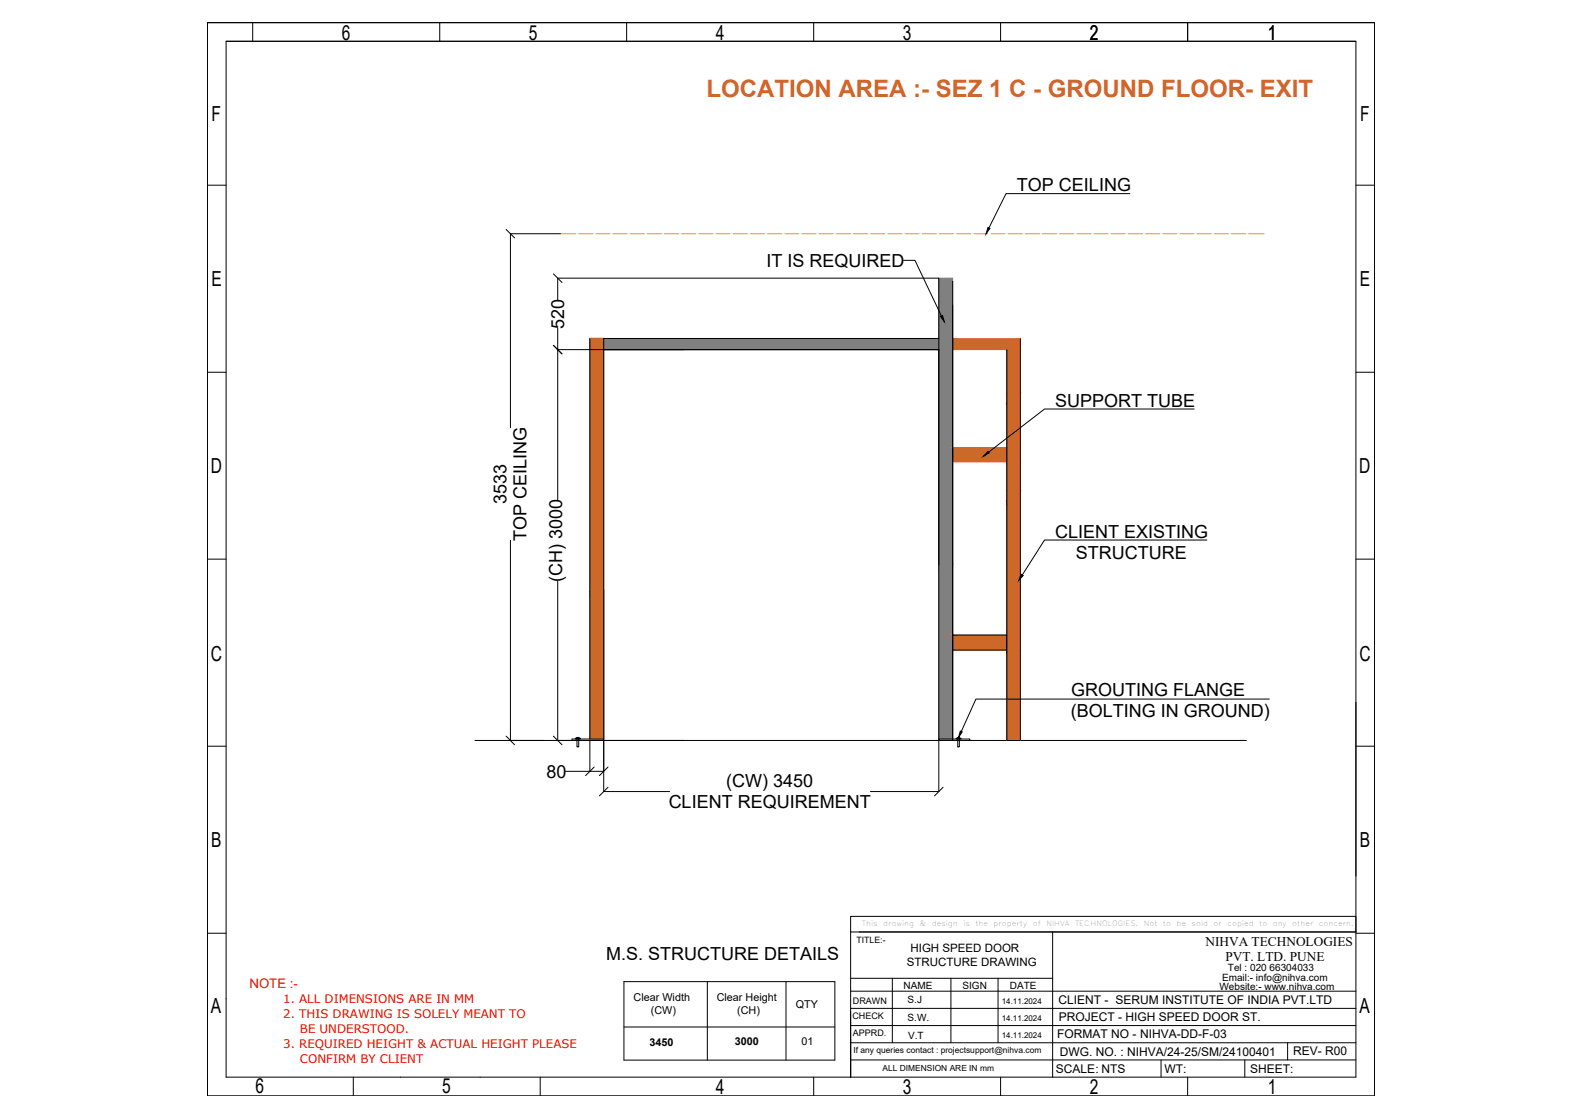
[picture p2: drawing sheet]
<svg xmlns="http://www.w3.org/2000/svg" width="420mm" height="297mm" viewBox="0 0 420 297" stroke-linecap="round" stroke-linejoin="round" font-family="sans-serif">
<!-- layer: 0 -->
<g fill="none" stroke="#000" stroke-width=".27">
<path d="M55.2 6h310.3v285.4h-310.3zM55.2 6h310.3M60.1 11h300.5v275.4h-300.5zM60.1 11h300.5M67.2 6v5M116.9 6v5M166.6 6v5M216.4 6v5M266.1 6v5M315.8 6v5M55.2 49.2h4.9M300.5 51.5h-33l-4.5 9.1"/>
<path d="M360.6 49.2h4.9M134.6 61l2.2 2.3M135.7 62.2h13.3M135.7 62.2v51.6M147.2 72.8l2.3 2.3M148.3 79.7v-5.7h101.4v136.5h-18.2M240.3 69.2h3l7 14.8M253.3 74.8v122.1M55.2 99h4.9M147.2 91.8l2.3 2.3M148.3 93h.1M148.3 93h101.4"/>
<path d="M148.3 87.3v45.6M156.9 90.1v106.4M249.7 90h-89.2v120.5h17.6M271.3 90.1v106.8h-3.6v-103.9M360.6 99h4.9M253.3 119v3.8M317.6 108.8h-39.8l-14.9 11.4M55.2 148.7h4.9M135.7 143.7v53.2M148.3 154.5v42.4M320.9 143.6h-43.1l-6 9.3M360.6 148.7h4.9"/>
<path d="M253.3 168.9h14.4v4h-14.4zM55.2 198.4h4.9M126.3 196.9h205.1M134.6 195.8l2.2 2.2M147.2 195.8l2.3 2.2M153.3 196.2h.7l-.3 .1h.2v2.3h-.5v-2.3h.3zM153.3 196.3h-.3v.2h1.4v-.2h-.4M153.7 196.5h6.8v8.6h-3.6v-8.2M153.9 196.5h-1.8v.4M249.7 196.9v-.4h8.2v.4M254.6 196.2h.6l-.3 .1h.2v2.3h-.4v-2.3h.2zM254.6 196.3h-.4v.2h1.4v-.2h-.4"/>
<path d="M337.5 185.9h-78l-3.9 8.6M360.6 186.7v46.3M360.6 198.4h4.9M150.4 205.1h6.5M158 204l-2.3 2.3M161.7 209.4l-2.3 2.2M161.7 204l-2.3 2.3M250.8 209.4l-2.3 2.2M55.2 248.2h4.9M226.2 243.7h134.4v4.1h-134.4zM226.2 247.8v38.6M228.5 247.8h132.1"/>
<path d="M279.9 247.8v38.6M360.6 248.2h4.9M60.1 265.6h.1M165.9 261h56.1v20.9h-56.1zM165.9 273.1h56.1M188.1 261v20.9M209 261v20.9M226.2 277.3h134.4M226.2 272.7h134.4M226.2 268.2h134.4M226.2 263.6h134.4M226.2 260.2h53.7"/>
<path d="M237.3 260.2v17.1M252.9 260.2v17.1M265.4 260.2v17.1M342.4 277.3v4.6M55.2 286.4v5M94 286.4v5M106.5 286.4v.1M127.7 286.4v.1M143.7 286.4v5M216.4 286.4v5M226.2 281.9h134.4M266.1 286.4v5"/>
<path d="M308.8 281.9v4.5M315.8 286.4v5M331 281.9v4.5"/>
</g>
<g fill="#808080" stroke="#808080" stroke-width=".27">
<path d="M160.5 90l89.2 3v-3zM160.5 90l89.2 3h-89.2z"/>
<path d="M249.7 74l3.6 76.3v-76.3zM249.7 74l3.6 76.3h-3.6z"/>
<path d="M249.7 150.3l3.6 46.2v-46.2zM249.7 150.3l3.6 46.2h-3.6z"/>
</g>
<g fill="#cd6928" stroke="#cd6928" stroke-width=".27">
<path d="M267.7 93h3.6v11.6z"/>
<path d="M267.7 122.8h3.6v7.7z"/>
<path d="M156.9 89.9l3.6 67.5v-67.5zM156.9 89.9l3.6 67.5h-3.6z"/>
<path d="M156.9 157.4l3.6 39.1v-39.1zM156.9 157.4l3.6 39.1h-3.6z"/>
<path d="M253.3 90.1l18 2.9v-2.9zM253.3 90.1l18 2.9h-18z"/>
<path d="M267.7 93v11.6h3.6zM267.7 104.6h3.6l-3.6 2.6zM267.7 107.2h3.6v-2.6z"/>
<path d="M267.7 107.2l3.6 11.8v-11.8zM267.7 107.2l3.6 11.8h-3.6z"/>
<path d="M267.7 119l3.6 3.8v-3.8zM267.7 119l3.6 3.8h-3.6z"/>
<path d="M253.3 119l14.4 3.8v-3.8zM253.3 119l14.4 3.8h-14.4z"/>
<path d="M267.7 122.8v7.7h3.6zM267.7 130.5h3.6l-3.6 2.7zM267.7 133.2h3.6v-2.7z"/>
<path d="M267.7 133.2l3.6 35.7v-35.7zM267.7 133.2l3.6 35.7h-3.6z"/>
<path d="M267.7 168.9l3.6 4v-4zM267.7 168.9l3.6 4h-3.6z"/>
<path d="M253.3 168.9l14.4 4v-4zM253.3 168.9l14.4 4h-14.4z"/>
<path d="M267.7 172.9l3.6 24v-24zM267.7 172.9l3.6 24h-3.6z"/>
</g>
<path d="M262.7 60.5l.5 .2-1 1.5zM250.1 84.1l.5-.2 .5 1.6zM262.7 120l.4 .5-1.6 .8zM271.6 152.8l.5 .2-1.2 1.4zM255.4 194.4l.5 .2-1 1.5z" fill="#000" stroke="#000" stroke-width=".27"/>
<g fill="none" stroke="#ff7f00" stroke-width=".27">
<path d="M149 62.2h4M153.9 62.2h3.7M158.5 62.2h3.7M163 62.2h3.7M167.6 62.2h3.7M172.2 62.2h3.7M176.8 62.2h3.6M181.3 62.2h3.7M185.9 62.2h3.6M190.5 62.2h3.6M195 62.2h3.7M199.6 62.2h3.7"/>
<path d="M204.2 62.2h3.6M208.8 62.2h3.6M213.3 62.2h3.7M217.9 62.2h3.6M222.4 62.2h3.7M227 62.2h3.7M231.6 62.2h3.6M236.1 62.2h3.7M240.7 62.2h3.7M245.3 62.2h3.6M249.9 62.2h3.6M254.4 62.2h3.7"/>
<path d="M259 62.2h3.7M263.6 62.2h3.6M268.1 62.2h3.7M272.7 62.2h3.7M277.3 62.2h3.6M281.8 62.2h3.7M286.4 62.2h3.6M291 62.2h3.6M295.5 62.2h3.7M300.1 62.2h3.7M304.7 62.2h3.6M309.3 62.2h3.6"/>
<path d="M313.8 62.2h3.7M318.4 62.2h3.6M322.9 62.2h3.7M327.5 62.2h3.7M332.1 62.2h4"/>
</g>
<text font-size="6.4" fill="#cd6928" x="187.8" y="25.8">LOCATION AREA :- SEZ 1 C - GROUND FLOOR- EXIT</text>
<g font-size="5.5">
<text x="90.9" y="10.6">6</text>
<text x="140.6" y="10.5">5</text>
<text x="190.4" y="10.5">4</text>
<text x="240" y="10.6">3</text>
<text x="289.8" y="10.6">2</text>
<text x="337.2" y="10.6">1</text>
<text x="56.3" y="32.1">F</text>
<text x="361.7" y="32.1">F</text>
<text x="56.2" y="76.2">E</text>
<text x="361.6" y="76.2">E</text>
<text x="56.1" y="125.8">D</text>
<text x="361.5" y="125.8">D</text>
<text x="56.1" y="175.7">C</text>
<text x="361.5" y="175.7">C</text>
<text x="56.2" y="225.3">B</text>
<text x="361.6" y="225.3">B</text>
<text x="56.1" y="269.3">A</text>
<text x="361.5" y="269.3">A</text>
<text x="67.9" y="290.8">6</text>
<text x="117.6" y="290.8">5</text>
<text x="190.4" y="290.9">4</text>
<text x="240" y="290.9">3</text>
<text x="289.8" y="290.9">2</text>
<text x="337.2" y="290.9">1</text>
</g>
<g font-size="4.8">
<text x="270.4" y="50.9">TOP CEILING</text>
<text x="203.8" y="70.9">IT IS REQUIRED</text>
<text x="150" y="87.5" transform="rotate(-90 150 87.5)">520</text>
<text x="280.6" y="108.1">SUPPORT TUBE</text>
<text x="134.7" y="134" transform="rotate(-90 134.7 134)">3533</text>
<text x="140.1" y="143.8" transform="rotate(-90 140.1 143.8)">TOP CEILING</text>
<text x="280.6" y="143">CLIENT EXISTING</text>
<text x="286.1" y="148.7">STRUCTURE</text>
<text x="149.5" y="154.8" transform="rotate(-90 149.5 154.8)">(CH) 3000</text>
<text x="284.8" y="185">GROUTING FLANGE</text>
<text x="284.8" y="190.7">(BOLTING IN GROUND)</text>
<text x="145.3" y="206.8">80</text>
<text x="193.1" y="209.4">(CW) 3450</text>
<text x="177.8" y="214.8">CLIENT REQUIREMENT</text>
<text x="161.2" y="255.3">M.S. STRUCTURE DETAILS</text>
</g>
<g font-size="3.5">
<text x="320.6" y="251.5">NIHVA TECHNOLOGIES</text>
<text x="325.9" y="255.5">PVT. LTD. PUNE</text>
</g>
<text font-size="3.5" fill="#f00" x="66.4" y="262.9">NOTE :-</text>
<g font-size="3.2">
<text x="281.5" y="267">CLIENT - SERUM INSTITUTE OF INDIA PVT.LTD</text>
<text x="281.6" y="271.5">PROJECT - HIGH SPEED DOOR ST.</text>
<text x="281.1" y="276.1">FORMAT NO - NIHVA-DD-F-03</text>
<text x="281.8" y="280.9">DWG. NO. : NIHVA/24-25/SM/24100401</text>
<text x="343.9" y="280.6">REV- R00</text>
<text x="280.8" y="285.3">SCALE: NTS</text>
<text x="309.6" y="285.2">WT:</text>
<text x="332.4" y="285.3">SHEET:</text>
</g>
<g font-size="3.1">
<text x="241.1" y="256.8">STRUCTURE DRAWING</text>
<text x="242.1" y="253.1">HIGH SPEED DOOR</text>
</g>
<g font-size="3.1" fill="#f00">
<text x="75.3" y="266.8">1. ALL DIMENSIONS ARE IN MM</text>
<text x="75.3" y="270.8">2. THIS DRAWING IS SOLELY MEANT TO</text>
<text x="79.8" y="274.7">BE UNDERSTOOD.</text>
<text x="75.3" y="278.7">3. REQUIRED HEIGHT &amp; ACTUAL HEIGHT PLEASE</text>
<text x="79.8" y="282.8">CONFIRM BY CLIENT</text>
</g>
<g font-size="2.9">
<text x="168.5" y="266.1">Clear Width</text>
<text x="173.1" y="269.6">(CW)</text>
<text x="190.6" y="266.1">Clear Height</text>
<text x="196.1" y="269.6">(CH)</text>
<text x="211.6" y="268">QTY</text>
<text x="172.7" y="278.1">3450</text>
<text x="195.4" y="277.9">3000</text>
<text x="213.2" y="277.9">01</text>
</g>
<g font-size="2.7">
<text x="240.3" y="262.9">NAME</text>
<text x="256" y="262.9">SIGN</text>
<text x="268.5" y="262.9">DATE</text>
<text x="324.3" y="263.3">Website:- www.nihva.com</text>
<text x="325" y="260.9">Email:- info@nihva.com</text>
<text x="326.5" y="258.2">Tel : 020 66304033</text>
<text x="241.4" y="266.8">S.J</text>
<text x="241.4" y="271.4">S.W.</text>
<text x="241.5" y="276.3">V.T</text>
</g>
<g font-size="2.4">
<text x="226.8" y="266.9">DRAWN</text>
<text x="226.7" y="270.9">CHECK</text>
<text x="226.8" y="275.4">APPRD.</text>
</g>
<text font-size="2.3" x="227.8" y="250.8">TITLE:-</text>
<g font-size="2.2">
<text x="227" y="280">If any queries contact : projectsupport@nihva.com</text>
<text x="234.7" y="284.9">ALL DIMENSION ARE IN mm</text>
</g>
<g font-size="2.1">
<text x="266.4" y="266.9">14.11.2024</text>
<text x="266.4" y="271.5">14.11.2024</text>
<text x="266.4" y="276.1">14.11.2024</text>
</g>
<g font-size="1.9">
<text x="229.2" y="246.2">This</text>
<text x="234.8" y="246.2">drawing</text>
<text x="244.5" y="246.2">&amp;</text>
<text x="247.8" y="246.2">design</text>
<text x="256.2" y="246.2">is</text>
<text x="259.4" y="246.2">the</text>
<text x="264.2" y="246.2">property</text>
<text x="274.6" y="246.2">of</text>
<text x="278.2" y="246.2">NIHVA</text>
<text x="285.9" y="246.2">TECHNOLOGIES.</text>
<text x="304.1" y="246.2">Not</text>
<text x="309.3" y="246.2">to</text>
<text x="312.9" y="246.2">be</text>
<text x="316.9" y="246.2">sold</text>
<text x="322.7" y="246.2">or</text>
<text x="326.4" y="246.2">copied</text>
<text x="334.8" y="246.2">to</text>
<text x="338.5" y="246.2">any</text>
<text x="343.6" y="246.2">other</text>
<text x="350.7" y="246.2">concern.</text>
</g>
</svg>
